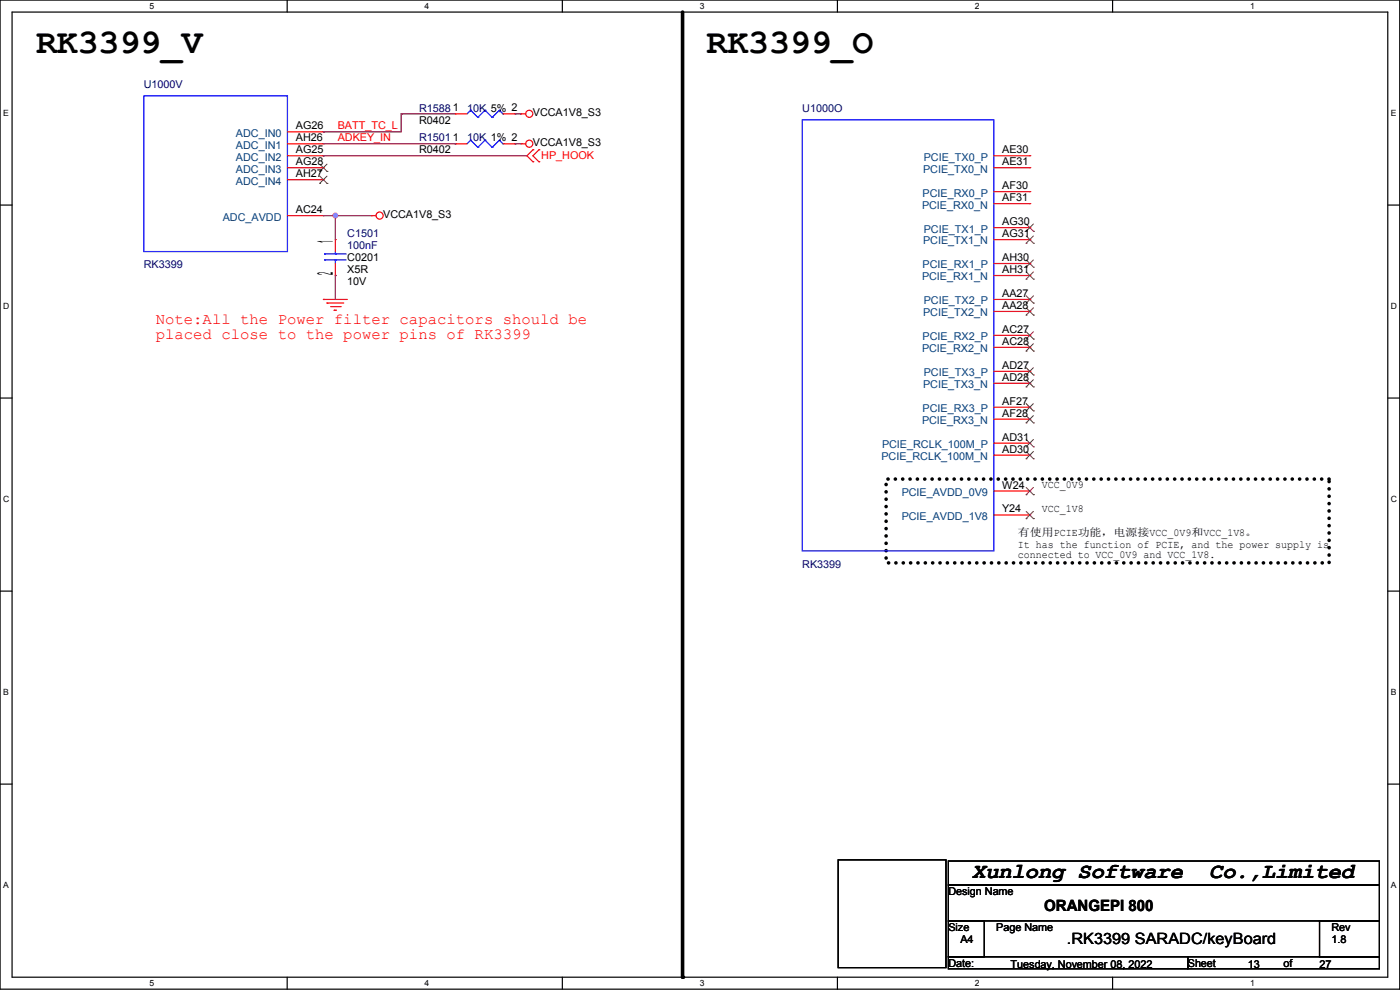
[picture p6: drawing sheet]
<svg xmlns="http://www.w3.org/2000/svg" width="297mm" height="210mm" viewBox="0 0 297 210" stroke-linecap="round" stroke-linejoin="round" font-family="sans-serif">
<g fill="none" stroke="#000" stroke-width=".25">
<path d="M0 0h296.9v209.8h-296.9zM2.6 2.6h291.8v204.7h-291.8zM60.9 0v2.6M119.3 0v2.6M177.7 0v2.6M236 0v2.6M0 43.5h2.6M294.4 43.5h2.5M0 84.4h2.6M294.4 84.4h2.5M0 125.4h2.6M294.4 125.4h2.5"/>
<path d="M0 166.3h2.6M294.4 166.3h2.5M177.8 182.4h22.9v22.9h-22.9zM201.2 182.6h91.4v5.1h-91.4zM201.2 187.7h91.4v7.6h-91.4zM201.2 195.3h7.6v7.7h-7.6zM279.9 195.3h12.7v7.7h-12.7zM60.9 207.3v2.5M119.3 207.3v2.5M177.7 207.3v2.5M201.2 203h50.8v2.5h-50.8zM236 207.3v2.5"/>
<path d="M252 203h40.6v2.5h-40.6z"/>
</g>
<path d="M144.8 2.6v204.7" fill="none" stroke="#000" stroke-width=".76"/>
<circle cx="144.8" cy="207.3" r=".38" fill="#000"/>
<path d="M188 101.6h94v17.8h-94z" fill="none" stroke="#000" stroke-width=".76" stroke-dasharray="0 1.5"/>
<g fill="none" stroke="#f00" stroke-width=".25">
<path d="M61 30.5h7.6M61 28h7.6M61 33h7.6M61 35.6h7.6M61 38.1h7.6M68.6 28h.1M68.6 30.5h.1M68.6 33h.1M68.6 35.6h.1M68.6 38.1h.1M96.5 30.5h.1M96.5 24.2h.1"/>
<path d="M96.5 30.5h2.6M96.5 24.2h2.6M106.7 30.5h2.5M106.7 24.2h2.5M109.2 30.5h.1M109.2 24.2h.1M110.5 30.5h.1M110.5 24.2h.1M110.5 30.5h1M110.5 24.2h1M113.1 31.8h.1M113.1 34.3h.1"/>
<path d="M113.1 31.8l-1.3 1.2 1.3 1.3M114.3 34.3h.1M114.3 31.8h.1M114.3 31.8l-1.2 1.2 1.2 1.3M210.8 33h7.7M210.8 35.6h7.7M218.5 33h.1M218.5 35.6h.1M61 45.7h7.6M68.6 45.7h.1M71.1 50.8h.1M71.1 58.4h.1"/>
<path d="M71.1 50.8v2.6M71.1 55.9v2.5M78.8 45.7h.1M78.8 45.7h1M210.8 40.7h7.7M210.8 43.2h7.7M210.8 48.3h7.7M210.8 50.8h7.7M210.8 55.9h7.7M210.8 58.4h7.7M218.5 40.7h.1M218.5 43.2h.1"/>
<path d="M218.5 48.3h.1M218.5 50.8h.1M218.5 55.9h.1M218.5 58.4h.1M68.6 63.5h.1M68.6 63.5h5.1M69.4 64.3h.1M69.4 64.3h3.5M70.1 65h2.1M70.9 65.8h.1M70.9 65.8h.5M72.2 65h.1"/>
<path d="M210.8 63.5h7.7M210.8 66.1h7.7M210.8 71.1h7.7M210.8 73.7h7.7M210.8 78.8h7.7M218.5 63.5h.1M218.5 66.1h.1M218.5 71.1h.1M218.5 73.7h.1M218.5 78.8h.1M210.8 81.3h7.7M210.8 86.4h7.7"/>
<path d="M210.8 88.9h7.7M210.8 96.5h7.7M210.8 94h7.7M218.5 81.3h.1M218.5 86.4h.1M218.5 88.9h.1M218.5 96.5h.1M218.5 94h.1M210.8 109.2h7.7M210.8 104.2h7.7M218.5 109.2h.1M218.5 104.2h.1"/>
<circle cx="112.3" cy="30.5" r=".75"/>
<circle cx="112.3" cy="24.1" r=".75"/>
<circle cx="80.5" cy="45.7" r=".75"/>
</g>
<g fill="none" stroke="#00f" stroke-width=".25">
<path d="M30.5 20.3h30.5v33.1h-30.5zM99.8 29.7h.1M99.8 23.4h.1M99.8 29.7l-.7 .8M99.8 29.7l1.6 1.6M99.8 23.4l-.7 .8M99.8 23.4l1.6 1.5M101.4 31.3h.1M101.4 24.9h.1M102.9 29.7h.1M102.9 23.4h.1M102.9 29.7l-1.5 1.6"/>
<path d="M102.9 29.7l1.5 1.6M102.9 23.4l-1.5 1.5M102.9 23.4l1.5 1.5M104.4 31.3h.1M104.4 24.9h.1M105.9 29.7h.1M105.9 23.4h.1M105.9 29.7l-1.5 1.6M105.9 29.7l.8 .8M105.9 23.4l-1.5 1.5M105.9 23.4l.8 .8M106.7 30.5h.1"/>
<path d="M106.7 24.2h.1M170.2 25.4h40.6v91.5h-40.6zM68.9 55.1h.1M68.9 53.9h.1M68.9 55.1h4.5M68.9 53.9h4.5M71.1 53.9h.1M71.1 55.1h.1M71.1 53.4v.5M71.1 55.1v.8"/>
</g>
<g fill="none" stroke="#804000" stroke-width=".21">
<path d="M67.8 36.4h.1M67.8 38.9h.1M67.8 34.8l1.6 1.6M67.8 37.4l1.6 1.5M69.4 34.8l-1.6 1.6M69.4 37.4l-1.6 1.5M69.4 36.4h.1M69.4 38.9h.1M217.7 49.1h.1M217.7 51.6h.1M217.7 56.7h.1M217.7 59.2h.1"/>
<path d="M217.7 47.5l1.5 1.6M217.7 50.1l1.5 1.5M217.7 55.1l1.5 1.6M217.7 57.7l1.5 1.5M219.2 47.5l-1.5 1.6M219.2 50.1l-1.5 1.5M219.2 55.1l-1.5 1.6M219.2 57.7l-1.5 1.5M219.2 49.1h.1M219.2 51.6h.1M219.2 56.7h.1M219.2 59.2h.1"/>
<path d="M217.7 64.3h.1M217.7 66.8h.1M217.7 71.9h.1M217.7 74.5h.1M217.7 79.5h.1M217.7 62.8l1.5 1.5M217.7 65.3l1.5 1.5M217.7 70.4l1.5 1.5M217.7 72.9l1.5 1.6M217.7 78l1.5 1.5M219.2 62.8l-1.5 1.5M219.2 65.3l-1.5 1.5"/>
<path d="M219.2 70.4l-1.5 1.5M219.2 72.9l-1.5 1.6M219.2 78l-1.5 1.5M219.2 64.3h.1M219.2 66.8h.1M219.2 71.9h.1M219.2 74.5h.1M219.2 79.5h.1M217.7 82.1h.1M217.7 87.2h.1M217.7 89.7h.1M217.7 97.3h.1"/>
<path d="M217.7 94.8h.1M217.7 80.5l1.5 1.6M217.7 85.6l1.5 1.6M217.7 88.2l1.5 1.5M217.7 95.8l1.5 1.5M217.7 93.2l1.5 1.6M219.2 80.5l-1.5 1.6M219.2 85.6l-1.5 1.6M219.2 88.2l-1.5 1.5M219.2 95.8l-1.5 1.5M219.2 93.2l-1.5 1.6M219.2 82.1h.1"/>
<path d="M219.2 87.2h.1M219.2 89.7h.1M219.2 97.3h.1M219.2 94.8h.1M217.7 110h.1M217.7 104.9h.1M217.7 108.5l1.5 1.5M217.7 103.4l1.5 1.5M219.2 108.5l-1.5 1.5M219.2 103.4l-1.5 1.5M219.2 110h.1M219.2 104.9h.1"/>
</g>
<path d="M68.6 33h.1M68.6 33h43.2M68.6 45.7h.1M68.6 45.7h10.2M71.1 45.7h.1M71.1 58.4h.1M71.1 45.7v5.1M71.1 58.4v5.1" fill="none" stroke="#800040" stroke-width=".25"/>
<circle cx="71.1" cy="45.7" r=".5" fill="#f0f"/>
<circle cx="71.1" cy="45.7" r=".5" fill="none" stroke="#f0f" stroke-width=".25"/>
<path d="M68.6 28h.1M68.6 30.5h27.9M85.1 24.2h.1M85.1 24.2v3.8h-16.5M85.1 24.2h11.4M96.5 30.5h.1M109.2 30.5h.1M109.2 24.2h.1M109.2 30.5h1.3M109.2 24.2h1.3" fill="none" stroke="#800040" stroke-width=".25"/>
<circle cx="71.1" cy="45.7" r=".5" fill="#f0f"/>
<circle cx="71.1" cy="45.7" r=".5" fill="none" stroke="#f0f" stroke-width=".25"/>
<g font-size="7.4">
<text x="7.6" y="11.2">RK3399_V</text>
<text x="149.9" y="11.2">RK3399_O</text>
</g>
<g font-size="4.6">
<text x="70.6" y="51.6" transform="rotate(-90 70.6 51.6)">1</text>
<text x="70.6" y="58.3" transform="rotate(-90 70.6 58.3)">2</text>
<text x="206.3" y="186.3">Xunlong Software</text>
<text x="256.5" y="186.3">Co.,Limited</text>
</g>
<g font-size="3.3" fill="#f00">
<text x="33" y="68.7">Note:All the Power filter capacitors should be</text>
<text x="33" y="72">placed close to the power pins of RK3399</text>
</g>
<g font-size="3.3">
<text x="221.5" y="193.3">ORANGEPI 800</text>
<text x="226.3" y="200.3">.RK3399 SARADC/keyBoard</text>
</g>
<g font-size="2.3" fill="#000080">
<text x="30.5" y="18.6">U1000V</text>
<text x="88.9" y="23.7">R15881</text>
<text x="99.1" y="23.7">10K 5% 2</text>
<text x="170.2" y="23.7">U1000O</text>
<text x="88.9" y="30">R15011</text>
<text x="99.1" y="30">10K 1% 2</text>
<text x="73.7" y="50.3">C1501</text>
<text x="73.7" y="52.9">100nF</text>
<text x="30.5" y="56.9">RK3399</text>
<text x="170.2" y="120.4">RK3399</text>
</g>
<g font-size="2.3" fill="#004080">
<text x="50.1" y="29">ADC_IN0</text>
<text x="50.1" y="31.5">ADC_IN1</text>
<text x="50.1" y="34.1">ADC_IN2</text>
<text x="196" y="34.1">PCIE_TX0_P</text>
<text x="50.1" y="36.6">ADC_IN3</text>
<text x="50.1" y="39.2">ADC_IN4</text>
<text x="195.7" y="41.7">PCIE_RX0_P</text>
<text x="195.8" y="36.6">PCIE_TX0_N</text>
<text x="47.3" y="46.8">ADC_AVDD</text>
<text x="195.6" y="44.2">PCIE_RX0_N</text>
<text x="195.8" y="51.9">PCIE_TX1_N</text>
<text x="196" y="49.3">PCIE_TX1_P</text>
<text x="195.6" y="59.5">PCIE_RX1_N</text>
<text x="195.7" y="56.9">PCIE_RX1_P</text>
<text x="196" y="64.6">PCIE_TX2_P</text>
<text x="195.8" y="67.1">PCIE_TX2_N</text>
<text x="195.6" y="74.7">PCIE_RX2_N</text>
<text x="195.7" y="72.2">PCIE_RX2_P</text>
<text x="195.8" y="82.3">PCIE_TX3_N</text>
<text x="196" y="79.8">PCIE_TX3_P</text>
<text x="195.6" y="90">PCIE_RX3_N</text>
<text x="195.7" y="87.4">PCIE_RX3_P</text>
<text x="187.1" y="95">PCIE_RCLK_100M_P</text>
<text x="187" y="97.6">PCIE_RCLK_100M_N</text>
<text x="191.3" y="105.2">PCIE_AVDD_0V9</text>
<text x="191.3" y="110.3">PCIE_AVDD_1V8</text>
</g>
<g font-size="2.3">
<text x="62.8" y="27.4">AG26</text>
<text x="62.8" y="30">AH26</text>
<text x="88.9" y="26.2">R0402</text>
<text x="113.1" y="24.7">VCCA1V8_S3</text>
<text x="62.8" y="32.5">AG25</text>
<text x="62.8" y="35.1">AG28</text>
<text x="88.9" y="32.6">R0402</text>
<text x="113.1" y="31">VCCA1V8_S3</text>
<text x="212.6" y="32.5">AE30</text>
<text x="212.6" y="35.1">AE31</text>
<text x="62.8" y="37.6">AH27</text>
<text x="212.6" y="40.1">AF30</text>
<text x="62.8" y="45.2">AC24</text>
<text x="81.3" y="46.3">VCCA1V8_S3</text>
<text x="212.6" y="42.7">AF31</text>
<text x="212.6" y="47.8">AG30</text>
<text x="212.6" y="50.3">AG31</text>
<text x="73.7" y="55.4">C0201</text>
<text x="73.7" y="58">X5R</text>
<text x="212.6" y="55.4">AH30</text>
<text x="212.6" y="57.9">AH31</text>
<text x="73.7" y="60.5">10V</text>
<text x="212.6" y="63">AA27</text>
<text x="212.6" y="65.5">AA28</text>
<text x="212.6" y="70.6">AC27</text>
<text x="212.6" y="73.2">AC28</text>
<text x="212.6" y="78.2">AD27</text>
<text x="212.6" y="80.8">AD28</text>
<text x="212.6" y="85.9">AF27</text>
<text x="212.6" y="88.4">AF28</text>
<text x="212.6" y="93.5">AD31</text>
<text x="212.6" y="96">AD30</text>
<text x="212.6" y="103.6">W24</text>
<text x="221" y="103.4">VCC_0V9</text>
<text x="212.6" y="108.7">Y24</text>
<text x="215.9" y="113.6">有使用PCIE功能，电源接VCC_0V9和VCC_1V8。</text>
<text x="221" y="108.5">VCC_1V8</text>
<text x="215.9" y="116.1">It has the function of PCIE, and the power supply is</text>
<text x="215.9" y="118.4">connected to VCC_0V9 and VCC_1V8.</text>
<text x="201.2" y="189.8">Design Name</text>
<text x="201.2" y="197.4">Size</text>
<text x="211.3" y="197.4">Page Name</text>
<text x="282.5" y="197.4">Rev</text>
<text x="203.7" y="199.9">A4</text>
<text x="282.5" y="199.9">1.8</text>
<text x="201.2" y="205">Date:</text>
<text x="214.4" y="205.3">Tuesday, November 08, 2022</text>
<text x="252" y="205">Sheet</text>
<text x="264.7" y="205.3">13</text>
<text x="272.3" y="205">of</text>
<text x="279.9" y="205.3">27</text>
</g>
<g font-size="2.3" fill="#f00">
<text x="71.6" y="29.9">ADKEY_IN</text>
<text x="71.6" y="27.3">BATT_TC_L</text>
<text x="114.8" y="33.8">HP_HOOK</text>
</g>
<g font-size="1.8">
<text x="31.7" y="1.9">5</text>
<text x="90.1" y="1.9">4</text>
<text x="148.5" y="1.9">3</text>
<text x="206.8" y="1.9">2</text>
<text x="265.2" y="1.9">1</text>
<text x=".7" y="24.7">E</text>
<text x="295" y="24.7">E</text>
<text x=".7" y="65.6">D</text>
<text x="295" y="65.6">D</text>
<text x=".7" y="106.5">C</text>
<text x="295" y="106.5">C</text>
<text x=".7" y="147.5">B</text>
<text x="295" y="147.5">B</text>
<text x=".7" y="188.4">A</text>
<text x="295" y="188.4">A</text>
<text x="31.7" y="209.2">5</text>
<text x="90.1" y="209.2">4</text>
<text x="148.5" y="209.2">3</text>
<text x="206.8" y="209.2">2</text>
<text x="265.2" y="209.2">1</text>
</g>
</svg>
